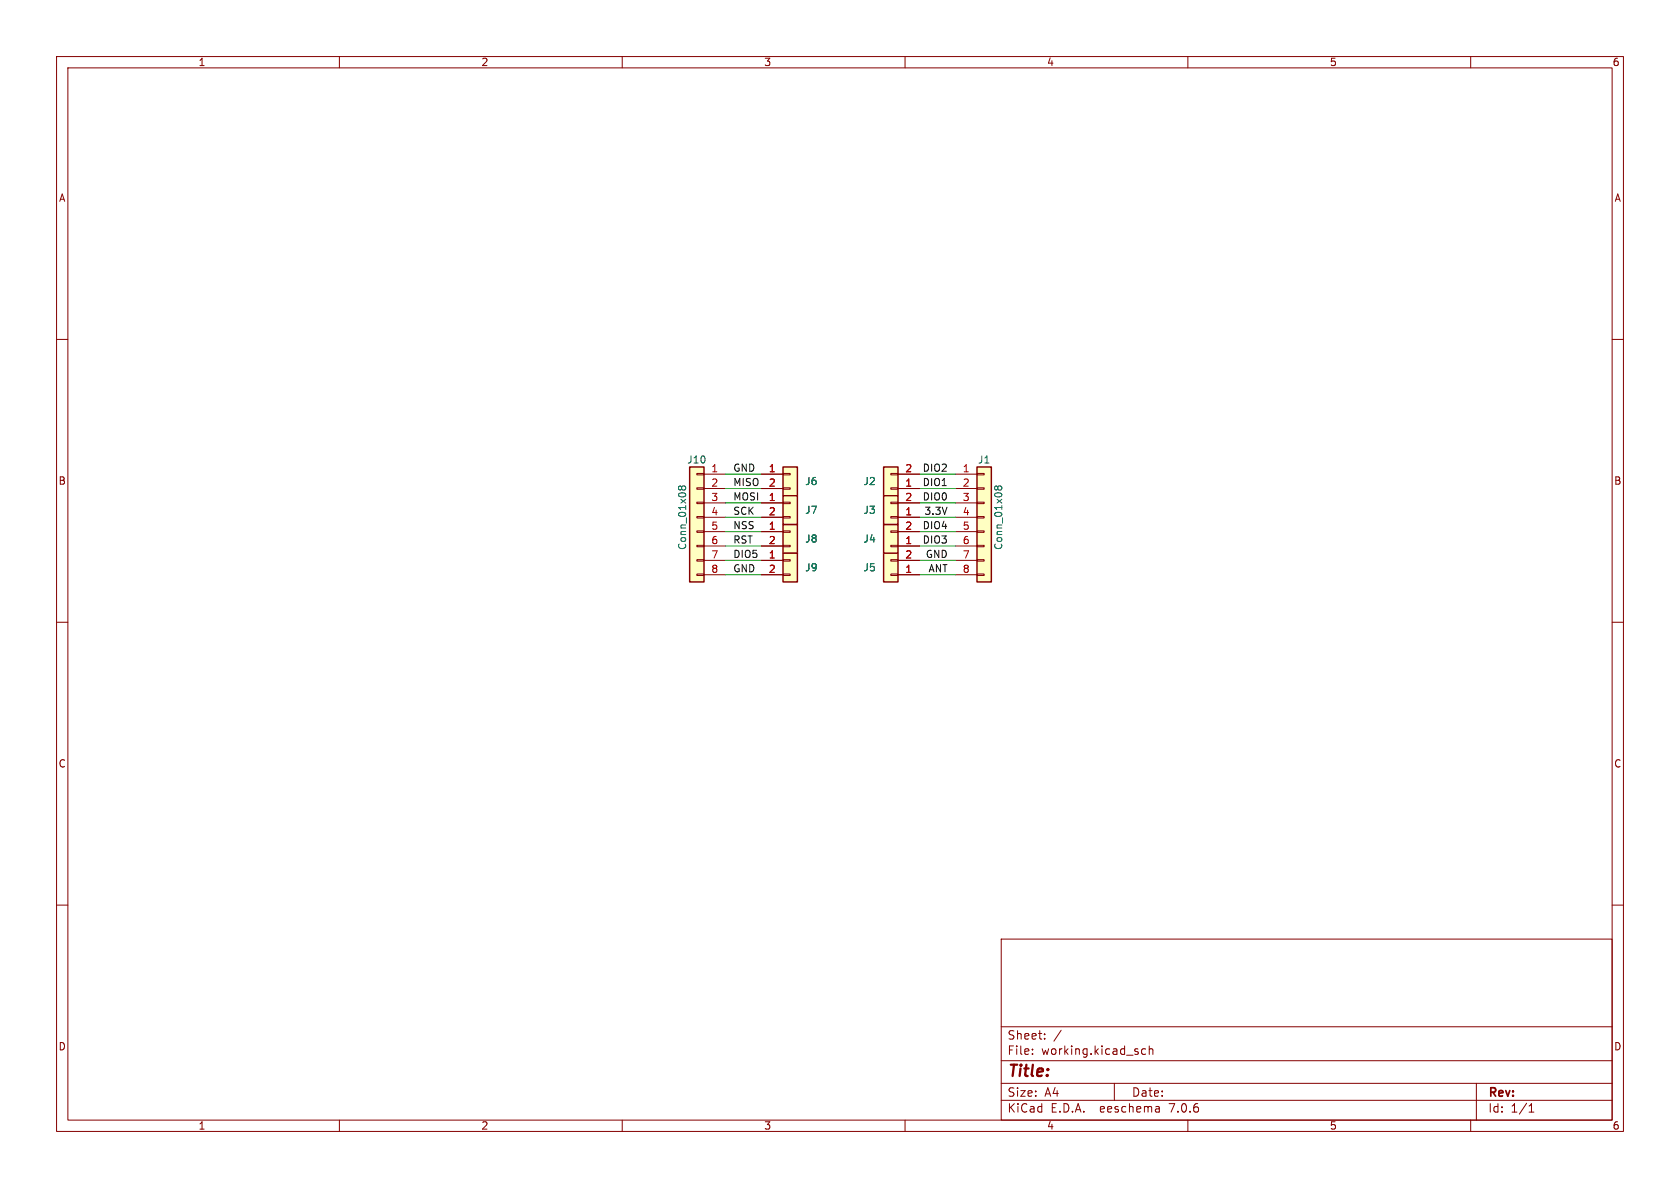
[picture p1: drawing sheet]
(kicad_sch (version 20230121) (generator eeschema)

 (paper "A4")

 (lib_symbols
  (symbol "Connector_Generic:Conn_01x02" (pin_names (offset 1.016) hide) (in_bom yes) (on_board yes)
   (property "Reference" "J" (at 0 2.54 0) (effects (font (size 1.27 1.27))))
   (property "Value" "Conn_01x02" (at 0 -5.08 0) (effects (font (size 1.27 1.27))))
   (property "Footprint" "" (at 0 0 0) (effects (font (size 1.27 1.27)) hide))
   (property "Datasheet" "~" (at 0 0 0) (effects (font (size 1.27 1.27)) hide))
   (symbol "Conn_01x02_1_1"
    (rectangle (start -1.27 -2.413) (end 0 -2.667) (stroke (width 0.1524) (type default)) (fill (type none)))
    (rectangle (start -1.27 0.127) (end 0 -0.127) (stroke (width 0.1524) (type default)) (fill (type none)))
    (rectangle (start -1.27 1.27) (end 1.27 -3.81) (stroke (width 0.254) (type default)) (fill (type background)))
    (pin passive line (at -5.08 0 0) (length 3.81) (name "Pin_1" (effects (font (size 1.27 1.27)))) (number "1" (effects (font (size 1.27 1.27)))))
    (pin passive line (at -5.08 -2.54 0) (length 3.81) (name "Pin_2" (effects (font (size 1.27 1.27)))) (number "2" (effects (font (size 1.27 1.27)))))))
  (symbol "Connector_Generic:Conn_01x08" (pin_names (offset 1.016) hide) (in_bom yes) (on_board yes)
   (property "Reference" "J" (at 0 10.16 0) (effects (font (size 1.27 1.27))))
   (property "Value" "Conn_01x08" (at 0 -12.7 0) (effects (font (size 1.27 1.27))))
   (property "Footprint" "" (at 0 0 0) (effects (font (size 1.27 1.27)) hide))
   (property "Datasheet" "~" (at 0 0 0) (effects (font (size 1.27 1.27)) hide))
   (symbol "Conn_01x08_1_1"
    (rectangle (start -1.27 -10.033) (end 0 -10.287) (stroke (width 0.1524) (type default)) (fill (type none)))
    (rectangle (start -1.27 -7.493) (end 0 -7.747) (stroke (width 0.1524) (type default)) (fill (type none)))
    (rectangle (start -1.27 -4.953) (end 0 -5.207) (stroke (width 0.1524) (type default)) (fill (type none)))
    (rectangle (start -1.27 -2.413) (end 0 -2.667) (stroke (width 0.1524) (type default)) (fill (type none)))
    (rectangle (start -1.27 0.127) (end 0 -0.127) (stroke (width 0.1524) (type default)) (fill (type none)))
    (rectangle (start -1.27 2.667) (end 0 2.413) (stroke (width 0.1524) (type default)) (fill (type none)))
    (rectangle (start -1.27 5.207) (end 0 4.953) (stroke (width 0.1524) (type default)) (fill (type none)))
    (rectangle (start -1.27 7.747) (end 0 7.493) (stroke (width 0.1524) (type default)) (fill (type none)))
    (rectangle (start -1.27 8.89) (end 1.27 -11.43) (stroke (width 0.254) (type default)) (fill (type background)))
    (pin passive line (at -5.08 7.62 0) (length 3.81) (name "Pin_1" (effects (font (size 1.27 1.27)))) (number "1" (effects (font (size 1.27 1.27)))))
    (pin passive line (at -5.08 5.08 0) (length 3.81) (name "Pin_2" (effects (font (size 1.27 1.27)))) (number "2" (effects (font (size 1.27 1.27)))))
    (pin passive line (at -5.08 2.54 0) (length 3.81) (name "Pin_3" (effects (font (size 1.27 1.27)))) (number "3" (effects (font (size 1.27 1.27)))))
    (pin passive line (at -5.08 0 0) (length 3.81) (name "Pin_4" (effects (font (size 1.27 1.27)))) (number "4" (effects (font (size 1.27 1.27)))))
    (pin passive line (at -5.08 -2.54 0) (length 3.81) (name "Pin_5" (effects (font (size 1.27 1.27)))) (number "5" (effects (font (size 1.27 1.27)))))
    (pin passive line (at -5.08 -5.08 0) (length 3.81) (name "Pin_6" (effects (font (size 1.27 1.27)))) (number "6" (effects (font (size 1.27 1.27)))))
    (pin passive line (at -5.08 -7.62 0) (length 3.81) (name "Pin_7" (effects (font (size 1.27 1.27)))) (number "7" (effects (font (size 1.27 1.27)))))
    (pin passive line (at -5.08 -10.16 0) (length 3.81) (name "Pin_8" (effects (font (size 1.27 1.27)))) (number "8" (effects (font (size 1.27 1.27))))))))


 (wire (pts (xy 134.62 96.52) (xy 128.27 96.52)) (stroke (width 0) (type default)))
 (wire (pts (xy 134.62 91.44) (xy 128.27 91.44)) (stroke (width 0) (type default)))
 (wire (pts (xy 134.62 83.82) (xy 128.27 83.82)) (stroke (width 0) (type default)))
 (wire (pts (xy 168.91 88.9) (xy 162.56 88.9)) (stroke (width 0) (type default)))
 (wire (pts (xy 134.62 86.36) (xy 128.27 86.36)) (stroke (width 0) (type default)))
 (wire (pts (xy 134.62 88.9) (xy 128.27 88.9)) (stroke (width 0) (type default)))
 (wire (pts (xy 134.62 99.06) (xy 128.27 99.06)) (stroke (width 0) (type default)))
 (wire (pts (xy 134.62 93.98) (xy 128.27 93.98)) (stroke (width 0) (type default)))
 (wire (pts (xy 168.91 91.44) (xy 162.56 91.44)) (stroke (width 0) (type default)))
 (wire (pts (xy 134.62 101.6) (xy 128.27 101.6)) (stroke (width 0) (type default)))
 (wire (pts (xy 168.91 86.36) (xy 162.56 86.36)) (stroke (width 0) (type default)))
 (wire (pts (xy 168.91 96.52) (xy 162.56 96.52)) (stroke (width 0) (type default)))
 (wire (pts (xy 168.91 83.82) (xy 162.56 83.82)) (stroke (width 0) (type default)))
 (wire (pts (xy 168.91 99.06) (xy 162.56 99.06)) (stroke (width 0) (type default)))
 (wire (pts (xy 168.91 93.98) (xy 162.56 93.98)) (stroke (width 0) (type default)))
 (wire (pts (xy 168.91 101.6) (xy 162.56 101.6)) (stroke (width 0) (type default)))

 (label "ANT" (at 167.64 101.6 180) (fields_autoplaced) (effects (font (size 1.27 1.27)) (justify right bottom)))
 (label "GND" (at 129.54 83.82 0) (fields_autoplaced) (effects (font (size 1.27 1.27)) (justify left bottom)))
 (label "GND" (at 167.64 99.06 180) (fields_autoplaced) (effects (font (size 1.27 1.27)) (justify right bottom)))
 (label "RST" (at 129.54 96.52 0) (fields_autoplaced) (effects (font (size 1.27 1.27)) (justify left bottom)))
 (label "NSS" (at 129.54 93.98 0) (fields_autoplaced) (effects (font (size 1.27 1.27)) (justify left bottom)))
 (label "MISO" (at 129.54 86.36 0) (fields_autoplaced) (effects (font (size 1.27 1.27)) (justify left bottom)))
 (label "DIO5" (at 129.54 99.06 0) (fields_autoplaced) (effects (font (size 1.27 1.27)) (justify left bottom)))
 (label "DIO3" (at 167.64 96.52 180) (fields_autoplaced) (effects (font (size 1.27 1.27)) (justify right bottom)))
 (label "MOSI" (at 129.54 88.9 0) (fields_autoplaced) (effects (font (size 1.27 1.27)) (justify left bottom)))
 (label "DIO1" (at 167.64 86.36 180) (fields_autoplaced) (effects (font (size 1.27 1.27)) (justify right bottom)))
 (label "3.3V" (at 167.64 91.44 180) (fields_autoplaced) (effects (font (size 1.27 1.27)) (justify right bottom)))
 (label "DIO2" (at 167.64 83.82 180) (fields_autoplaced) (effects (font (size 1.27 1.27)) (justify right bottom)))
 (label "SCK" (at 129.54 91.44 0) (fields_autoplaced) (effects (font (size 1.27 1.27)) (justify left bottom)))
 (label "DIO4" (at 167.64 93.98 180) (fields_autoplaced) (effects (font (size 1.27 1.27)) (justify right bottom)))
 (label "GND" (at 129.54 101.6 0) (fields_autoplaced) (effects (font (size 1.27 1.27)) (justify left bottom)))
 (label "DIO0" (at 167.64 88.9 180) (fields_autoplaced) (effects (font (size 1.27 1.27)) (justify right bottom)))

 (symbol (lib_id "Connector_Generic:Conn_01x02") (at 139.7 83.82 0) (unit 1) (in_bom yes) (on_board yes) (dnp no) (fields_autoplaced)
  (property "Reference" "J6" (at 142.24 85.0899 0) (effects (font (size 1.27 1.27)) (justify left)))
  (property "Value" "Conn_01x02" (at 142.24 86.3599 0) (effects (font (size 1.27 1.27)) (justify left) hide))
  (property "Footprint" "FlexyPin:FlexyPin_1x02_P2.00mm" (at 139.7 83.82 0) (effects (font (size 1.27 1.27)) hide))
  (property "Datasheet" "~" (at 139.7 83.82 0) (effects (font (size 1.27 1.27)) hide)) (pin "1") (pin "2"))

 (symbol (lib_id "Connector_Generic:Conn_01x02") (at 139.7 99.06 0) (unit 1) (in_bom yes) (on_board yes) (dnp no) (fields_autoplaced)
  (property "Reference" "J9" (at 142.24 100.3299 0) (effects (font (size 1.27 1.27)) (justify left)))
  (property "Value" "Conn_01x02" (at 142.24 101.5999 0) (effects (font (size 1.27 1.27)) (justify left) hide))
  (property "Footprint" "FlexyPin:FlexyPin_1x02_P2.00mm" (at 139.7 99.06 0) (effects (font (size 1.27 1.27)) hide))
  (property "Datasheet" "~" (at 139.7 99.06 0) (effects (font (size 1.27 1.27)) hide)) (pin "1") (pin "2"))

 (symbol (lib_id "Connector_Generic:Conn_01x02") (at 139.7 88.9 0) (unit 1) (in_bom yes) (on_board yes) (dnp no) (fields_autoplaced)
  (property "Reference" "J7" (at 142.24 90.1699 0) (effects (font (size 1.27 1.27)) (justify left)))
  (property "Value" "Conn_01x02" (at 142.24 91.4399 0) (effects (font (size 1.27 1.27)) (justify left) hide))
  (property "Footprint" "FlexyPin:FlexyPin_1x02_P2.00mm" (at 139.7 88.9 0) (effects (font (size 1.27 1.27)) hide))
  (property "Datasheet" "~" (at 139.7 88.9 0) (effects (font (size 1.27 1.27)) hide)) (pin "1") (pin "2"))

 (symbol (lib_id "Connector_Generic:Conn_01x02") (at 139.7 93.98 0) (unit 1) (in_bom yes) (on_board yes) (dnp no) (fields_autoplaced)
  (property "Reference" "J8" (at 142.24 95.2499 0) (effects (font (size 1.27 1.27)) (justify left)))
  (property "Value" "Conn_01x02" (at 142.24 96.5199 0) (effects (font (size 1.27 1.27)) (justify left) hide))
  (property "Footprint" "FlexyPin:FlexyPin_1x02_P2.00mm" (at 139.7 93.98 0) (effects (font (size 1.27 1.27)) hide))
  (property "Datasheet" "~" (at 139.7 93.98 0) (effects (font (size 1.27 1.27)) hide)) (pin "1") (pin "2"))

 (symbol (lib_id "Connector_Generic:Conn_01x08") (at 123.19 91.44 0) (mirror y) (unit 1) (in_bom yes) (on_board yes) (dnp no) (fields_autoplaced)
  (property "Reference" "J10" (at 123.19 81.28 0) (effects (font (size 1.27 1.27))))
  (property "Value" "Conn_01x08" (at 120.65 91.44 90) (effects (font (size 1.27 1.27))))
  (property "Footprint" "Connector_PinHeader_2.54mm:PinHeader_1x08_P2.54mm_Vertical" (at 123.19 91.44 0) (effects (font (size 1.27 1.27)) hide))
  (property "Datasheet" "~" (at 123.19 91.44 0) (effects (font (size 1.27 1.27)) hide)) (pin "1") (pin "2") (pin "3") (pin "4") (pin "5") (pin "6") (pin "7") (pin "8"))

 (symbol (lib_id "Connector_Generic:Conn_01x02") (at 157.48 86.36 180) (unit 1) (in_bom yes) (on_board yes) (dnp no) (fields_autoplaced)
  (property "Reference" "J2" (at 154.94 85.0899 0) (effects (font (size 1.27 1.27)) (justify left)))
  (property "Value" "Conn_01x02" (at 157.48 80.01 0) (effects (font (size 1.27 1.27)) hide))
  (property "Footprint" "FlexyPin:FlexyPin_1x02_P2.00mm" (at 157.48 86.36 0) (effects (font (size 1.27 1.27)) hide))
  (property "Datasheet" "~" (at 157.48 86.36 0) (effects (font (size 1.27 1.27)) hide)) (pin "1") (pin "2"))

 (symbol (lib_id "Connector_Generic:Conn_01x02") (at 157.48 91.44 180) (unit 1) (in_bom yes) (on_board yes) (dnp no) (fields_autoplaced)
  (property "Reference" "J3" (at 154.94 90.1699 0) (effects (font (size 1.27 1.27)) (justify left)))
  (property "Value" "Conn_01x02" (at 157.48 85.09 0) (effects (font (size 1.27 1.27)) hide))
  (property "Footprint" "FlexyPin:FlexyPin_1x02_P2.00mm" (at 157.48 91.44 0) (effects (font (size 1.27 1.27)) hide))
  (property "Datasheet" "~" (at 157.48 91.44 0) (effects (font (size 1.27 1.27)) hide)) (pin "1") (pin "2"))

 (symbol (lib_id "Connector_Generic:Conn_01x02") (at 157.48 101.6 180) (unit 1) (in_bom yes) (on_board yes) (dnp no) (fields_autoplaced)
  (property "Reference" "J5" (at 154.94 100.3299 0) (effects (font (size 1.27 1.27)) (justify left)))
  (property "Value" "Conn_01x02" (at 157.48 95.25 0) (effects (font (size 1.27 1.27)) hide))
  (property "Footprint" "FlexyPin:FlexyPin_1x02_P2.00mm" (at 157.48 101.6 0) (effects (font (size 1.27 1.27)) hide))
  (property "Datasheet" "~" (at 157.48 101.6 0) (effects (font (size 1.27 1.27)) hide)) (pin "1") (pin "2"))

 (symbol (lib_id "Connector_Generic:Conn_01x08") (at 173.99 91.44 0) (unit 1) (in_bom yes) (on_board yes) (dnp no) (fields_autoplaced)
  (property "Reference" "J1" (at 173.99 81.28 0) (effects (font (size 1.27 1.27))))
  (property "Value" "Conn_01x08" (at 176.53 91.44 90) (effects (font (size 1.27 1.27))))
  (property "Footprint" "Connector_PinHeader_2.54mm:PinHeader_1x08_P2.54mm_Vertical" (at 173.99 91.44 0) (effects (font (size 1.27 1.27)) hide))
  (property "Datasheet" "~" (at 173.99 91.44 0) (effects (font (size 1.27 1.27)) hide)) (pin "1") (pin "2") (pin "3") (pin "4") (pin "5") (pin "6") (pin "7") (pin "8"))

 (symbol (lib_id "Connector_Generic:Conn_01x02") (at 157.48 96.52 180) (unit 1) (in_bom yes) (on_board yes) (dnp no) (fields_autoplaced)
  (property "Reference" "J4" (at 154.94 95.2499 0) (effects (font (size 1.27 1.27)) (justify left)))
  (property "Value" "Conn_01x02" (at 157.48 90.17 0) (effects (font (size 1.27 1.27)) hide))
  (property "Footprint" "FlexyPin:FlexyPin_1x02_P2.00mm" (at 157.48 96.52 0) (effects (font (size 1.27 1.27)) hide))
  (property "Datasheet" "~" (at 157.48 96.52 0) (effects (font (size 1.27 1.27)) hide)) (pin "1") (pin "2"))

 (sheet_instances (path "" (page "1"))))
